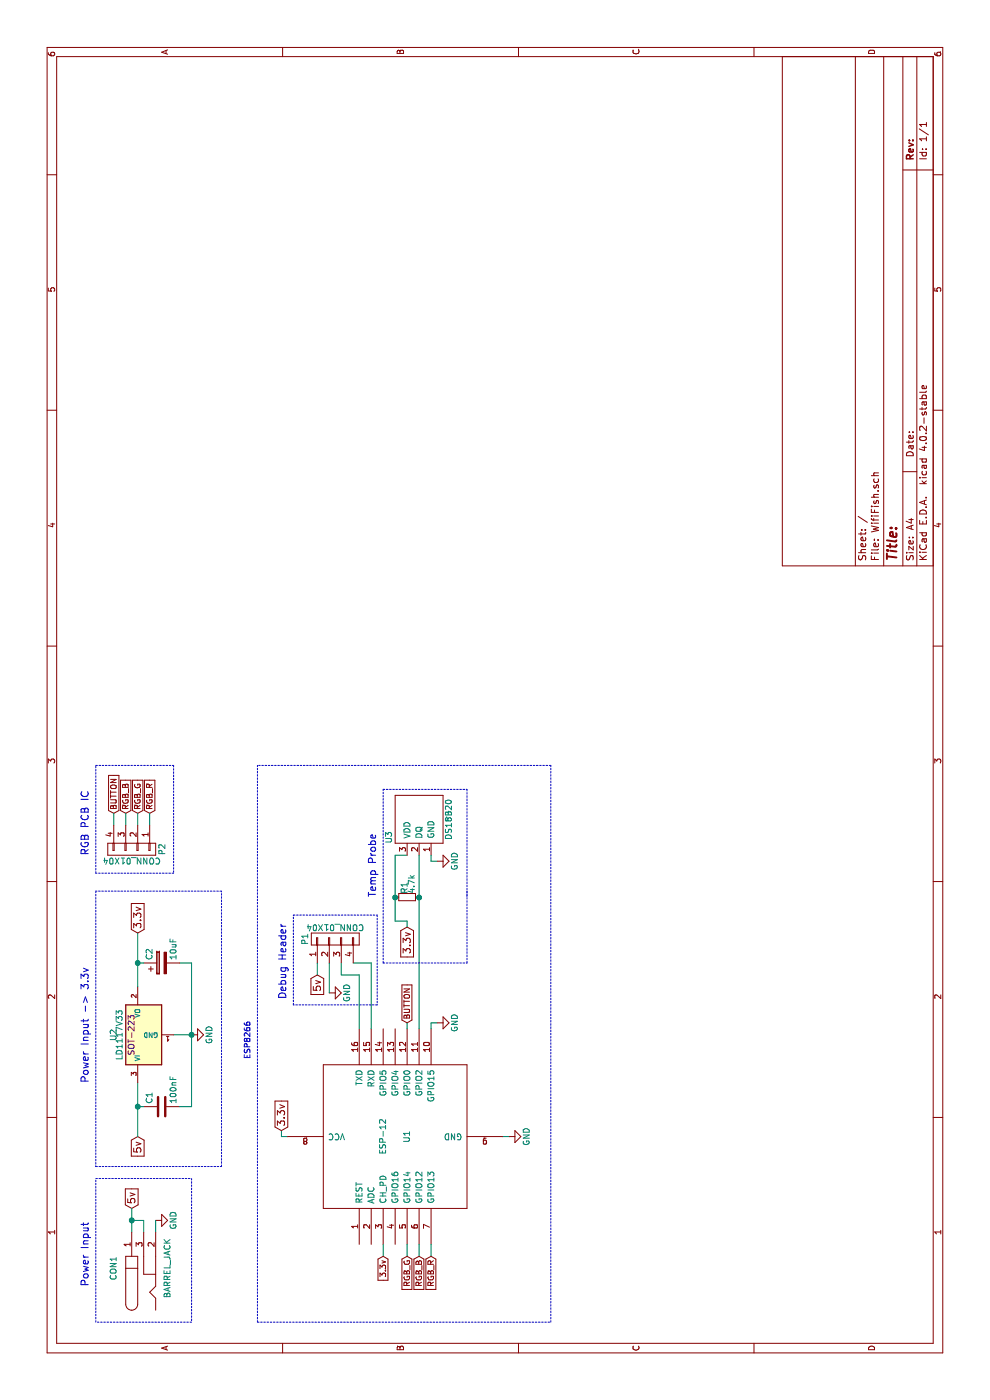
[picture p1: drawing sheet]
EESchema Schematic File Version 2
LIBS:power
LIBS:device
LIBS:transistors
LIBS:conn
LIBS:linear
LIBS:regul
LIBS:74xx
LIBS:cmos4000
LIBS:adc-dac
LIBS:memory
LIBS:xilinx
LIBS:microcontrollers
LIBS:dsp
LIBS:microchip
LIBS:analog_switches
LIBS:motorola
LIBS:texas
LIBS:intel
LIBS:audio
LIBS:interface
LIBS:digital-audio
LIBS:philips
LIBS:display
LIBS:cypress
LIBS:siliconi
LIBS:opto
LIBS:atmel
LIBS:contrib
LIBS:valves
LIBS:ESP8266
LIBS:maxim
LIBS:74xgxx
LIBS:ac-dc
LIBS:actel
LIBS:Altera
LIBS:analog_devices
LIBS:brooktre
LIBS:cmos_ieee
LIBS:dc-dc
LIBS:diode
LIBS:elec-unifil
LIBS:ESD_Protection
LIBS:ftdi
LIBS:gennum
LIBS:graphic
LIBS:hc11
LIBS:ir
LIBS:Lattice
LIBS:logo
LIBS:microchip_dspic33dsc
LIBS:microchip_pic10mcu
LIBS:microchip_pic12mcu
LIBS:microchip_pic16mcu
LIBS:microchip_pic18mcu
LIBS:microchip_pic32mcu
LIBS:motor_drivers
LIBS:msp430
LIBS:nordicsemi
LIBS:nxp_armmcu
LIBS:onsemi
LIBS:Oscillators
LIBS:powerint
LIBS:Power_Management
LIBS:pspice
LIBS:references
LIBS:relays
LIBS:rfcom
LIBS:sensors
LIBS:silabs
LIBS:stm8
LIBS:stm32
LIBS:supertex
LIBS:switches
LIBS:transf
LIBS:ttl_ieee
LIBS:video
LIBS:Xicor
LIBS:Zilog
LIBS:WifiFish-cache
EELAYER 25 0
EELAYER END
$Descr A4 11693 8268
encoding utf-8
Sheet 1 1
Title ""
Date ""
Rev ""
Comp ""
Comment1 ""
Comment2 ""
Comment3 ""
Comment4 ""
$EndDescr
$Comp
L ESP-12 U1
U 1 1
P 2200 3300
F 0 "U1" H 2200 3200 50  0000 C CNN
F 1 "ESP-12" H 2200 3400 50  0000 C CNN
F 2 "" H 2200 3300 50  0001 C CNN
F 3 "" H 2200 3300 50  0001 C CNN
	1    2200 3300
	1    0    0    -1  
$EndComp
$Comp
L DS18B20 U3
U 1 1
P 4850 3500
F 0 "U3" H 4700 3750 50  0000 C CNN
F 1 "DS18B20" H 4850 3250 50  0000 C CNN
F 2 "" H 4700 3750 50  0000 C CNN
F 3 "" H 4700 3750 50  0000 C CNN
	1    4850 3500
	1    0    0    -1  
$EndComp
$Comp
L LD1117S33CTR U2
U 1 1
P 3050 1200
F 0 "U2" H 3050 1450 50  0000 C CNN
F 1 "LD1117V33" H 3050 1400 50  0000 C CNN
F 2 "SOT-223" H 3050 1300 50  0000 C CNN
F 3 "" H 3050 1200 50  0000 C CNN
	1    3050 1200
	1    0    0    -1  
$EndComp
$Comp
L CP C2
U 1 1
P 3650 1350
F 0 "C2" H 3675 1450 50  0000 L CNN
F 1 "10uF" H 3675 1250 50  0000 L CNN
F 2 "" H 3688 1200 50  0000 C CNN
F 3 "" H 3650 1350 50  0000 C CNN
	1    3650 1350
	1    0    0    -1  
$EndComp
$Comp
L C C1
U 1 1
P 2450 1350
F 0 "C1" H 2475 1450 50  0000 L CNN
F 1 "100nF" H 2475 1250 50  0000 L CNN
F 2 "" H 2488 1200 50  0000 C CNN
F 3 "" H 2450 1350 50  0000 C CNN
	1    2450 1350
	1    0    0    -1  
$EndComp
$Comp
L GND #PWR3
U 1 1
P 3050 1600
F 0 "#PWR3" H 3050 1350 50  0001 C CNN
F 1 "GND" H 3050 1450 50  0000 C CNN
F 2 "" H 3050 1600 50  0000 C CNN
F 3 "" H 3050 1600 50  0000 C CNN
	1    3050 1600
	1    0    0    -1  
$EndComp
$Comp
L BARREL_JACK CON1
U 1 1
P 1100 1200
F 0 "CON1" H 1100 1450 50  0000 C CNN
F 1 "BARREL_JACK" H 1100 1000 50  0000 C CNN
F 2 "" H 1100 1200 50  0000 C CNN
F 3 "" H 1100 1200 50  0000 C CNN
	1    1100 1200
	1    0    0    -1  
$EndComp
$Comp
L GND #PWR1
U 1 1
P 1500 1300
F 0 "#PWR1" H 1500 1050 50  0001 C CNN
F 1 "GND" H 1500 1150 50  0000 C CNN
F 2 "" H 1500 1300 50  0000 C CNN
F 3 "" H 1500 1300 50  0000 C CNN
	1    1500 1300
	1    0    0    -1  
$EndComp
Text GLabel 1600 1100 2    60   Input ~ 0
5v
Text GLabel 2200 1150 0    60   Input ~ 0
5v
Text GLabel 3900 1150 2    60   Input ~ 0
3.3v
Text Notes 950  750  0    60   ~ 0
Power Input
Text Notes 2650 750  0    60   ~ 0
Power Input -> 3.3v
Text GLabel 2250 2350 2    60   Input ~ 0
3.3v
$Comp
L GND #PWR2
U 1 1
P 2200 4250
F 0 "#PWR2" H 2200 4000 50  0001 C CNN
F 1 "GND" H 2200 4100 50  0000 C CNN
F 2 "" H 2200 4250 50  0000 C CNN
F 3 "" H 2200 4250 50  0000 C CNN
	1    2200 4250
	1    0    0    -1  
$EndComp
Text GLabel 3950 3400 0    60   Input ~ 0
3.3v
$Comp
L GND #PWR6
U 1 1
P 4500 3650
F 0 "#PWR6" H 4500 3400 50  0001 C CNN
F 1 "GND" H 4500 3500 50  0000 C CNN
F 2 "" H 4500 3650 50  0000 C CNN
F 3 "" H 4500 3650 50  0000 C CNN
	1    4500 3650
	1    0    0    -1  
$EndComp
$Comp
L CONN_01X04 P1
U 1 1
P 3850 2800
F 0 "P1" H 3850 3050 50  0000 C CNN
F 1 "CONN_01X04" V 3950 2800 50  0000 C CNN
F 2 "" H 3850 2800 50  0000 C CNN
F 3 "" H 3850 2800 50  0000 C CNN
	1    3850 2800
	1    0    0    -1  
$EndComp
Text GLabel 3550 2650 0    60   Input ~ 0
5v
$Comp
L GND #PWR5
U 1 1
P 3400 2750
F 0 "#PWR5" H 3400 2500 50  0001 C CNN
F 1 "GND" H 3400 2600 50  0000 C CNN
F 2 "" H 3400 2750 50  0000 C CNN
F 3 "" H 3400 2750 50  0000 C CNN
	1    3400 2750
	1    0    0    -1  
$EndComp
Text GLabel 1200 3200 0    47   Input ~ 0
3.3v
$Comp
L GND #PWR4
U 1 1
P 3150 3650
F 0 "#PWR4" H 3150 3400 50  0001 C CNN
F 1 "GND" H 3150 3500 50  0000 C CNN
F 2 "" H 3150 3650 50  0000 C CNN
F 3 "" H 3150 3650 50  0000 C CNN
	1    3150 3650
	1    0    0    -1  
$EndComp
Text Notes 3350 2400 0    60   ~ 0
Debug Header
$Comp
L CONN_01X04 P2
U 1 1
P 4600 1100
F 0 "P2" H 4600 1350 50  0000 C CNN
F 1 "CONN_01X04" V 4700 1100 50  0000 C CNN
F 2 "" H 4600 1100 50  0000 C CNN
F 3 "" H 4600 1100 50  0000 C CNN
	1    4600 1100
	-1   0    0    1   
$EndComp
Text GLabel 4900 1250 2    47   Input ~ 0
RGB_R
Text GLabel 4900 1150 2    47   Input ~ 0
RGB_G
Text GLabel 4900 1050 2    47   Input ~ 0
RGB_B
Text GLabel 4900 950  2    47   Input ~ 0
BUTTON
Text Notes 4550 750  0    60   ~ 0
RGB PCB IC\n
Wire Wire Line
	2450 1500 2450 1600
Wire Wire Line
	2450 1600 3650 1600
Wire Wire Line
	3650 1600 3650 1500
Connection ~ 3050 1600
Wire Wire Line
	3050 1450 3050 1600
Wire Wire Line
	3450 1150 3900 1150
Wire Wire Line
	3650 1200 3650 1150
Connection ~ 3650 1150
Wire Wire Line
	2450 1200 2450 1150
Wire Wire Line
	2200 1150 2650 1150
Wire Wire Line
	1400 1200 1500 1200
Wire Wire Line
	1500 1200 1500 1100
Wire Wire Line
	1400 1100 1600 1100
Connection ~ 1500 1100
Wire Wire Line
	1400 1300 1500 1300
Connection ~ 2450 1150
Wire Notes Line
	650  800  1850 800 
Wire Notes Line
	1850 800  1850 1600
Wire Notes Line
	1850 1600 650  1600
Wire Notes Line
	650  1600 650  800 
Wire Notes Line
	4250 800  1950 800 
Wire Notes Line
	1950 800  1950 1850
Wire Notes Line
	1950 1850 4250 1850
Wire Notes Line
	4250 1850 4250 800 
Wire Wire Line
	2200 2400 2200 2350
Wire Wire Line
	2200 2350 2250 2350
Wire Wire Line
	2200 4200 2200 4250
Wire Wire Line
	4500 3650 4500 3600
Wire Wire Line
	4500 3600 4550 3600
Wire Wire Line
	3650 2750 3400 2750
Wire Wire Line
	3550 2650 3650 2650
Wire Wire Line
	3650 2950 3650 3100
Wire Wire Line
	3650 3100 3100 3100
Wire Wire Line
	3650 2850 3550 2850
Wire Wire Line
	3550 2850 3550 3000
Wire Wire Line
	3550 3000 3100 3000
Wire Wire Line
	1200 3200 1300 3200
Wire Wire Line
	3100 3600 3150 3600
Wire Wire Line
	3150 3600 3150 3650
Wire Notes Line
	4050 2450 4050 3150
Wire Notes Line
	4050 3150 3300 3150
Wire Notes Line
	3300 3150 3300 2450
Wire Notes Line
	3300 2450 4050 2450
Wire Wire Line
	4800 950  4900 950 
Wire Wire Line
	4900 1050 4800 1050
Wire Wire Line
	4800 1150 4900 1150
Wire Wire Line
	4900 1250 4800 1250
Wire Notes Line
	4400 800  5300 800 
Wire Notes Line
	5300 800  5300 1450
Wire Notes Line
	5300 1450 4400 1450
Wire Notes Line
	4400 1450 4400 800 
Text GLabel 3150 3400 2    47   Input ~ 0
BUTTON
Wire Wire Line
	3100 3400 3150 3400
Wire Notes Line
	3650 3200 5100 3200
Wire Notes Line
	5100 3200 5100 3900
Wire Notes Line
	5100 3900 4200 3900
Text Notes 4200 3150 0    60   ~ 0
Temp Probe
Text GLabel 1200 3600 0    47   Input ~ 0
RGB_R
Wire Wire Line
	1200 3600 1300 3600
Text GLabel 1200 3400 0    47   Input ~ 0
RGB_G
Text GLabel 1200 3500 0    47   Input ~ 0
RGB_B
Wire Wire Line
	1200 3400 1300 3400
Wire Wire Line
	1300 3500 1200 3500
Wire Notes Line
	650  2150 5300 2150
Wire Notes Line
	650  4600 5300 4600
Text Notes 2850 2100 0    47   ~ 0
ESP8266
Wire Notes Line
	650  2150 650  4600
Wire Notes Line
	5300 4600 5300 2150
$Comp
L R_Small R1
U 1 1
P 4200 3400
F 0 "R1" H 4230 3420 50  0000 L CNN
F 1 "4.7k" H 4230 3360 50  0000 L CNN
F 2 "" H 4200 3400 50  0000 C CNN
F 3 "" H 4200 3400 50  0000 C CNN
	1    4200 3400
	1    0    0    -1  
$EndComp
Wire Wire Line
	4000 3400 3950 3400
Wire Wire Line
	4000 3400 4000 3300
Wire Wire Line
	4000 3300 4550 3300
Wire Wire Line
	4550 3300 4550 3400
Connection ~ 4200 3300
Wire Wire Line
	3100 3500 4550 3500
Connection ~ 4200 3500
Wire Notes Line
	3650 3200 3650 3900
Wire Notes Line
	3650 3900 4250 3900
$EndSCHEMATC
